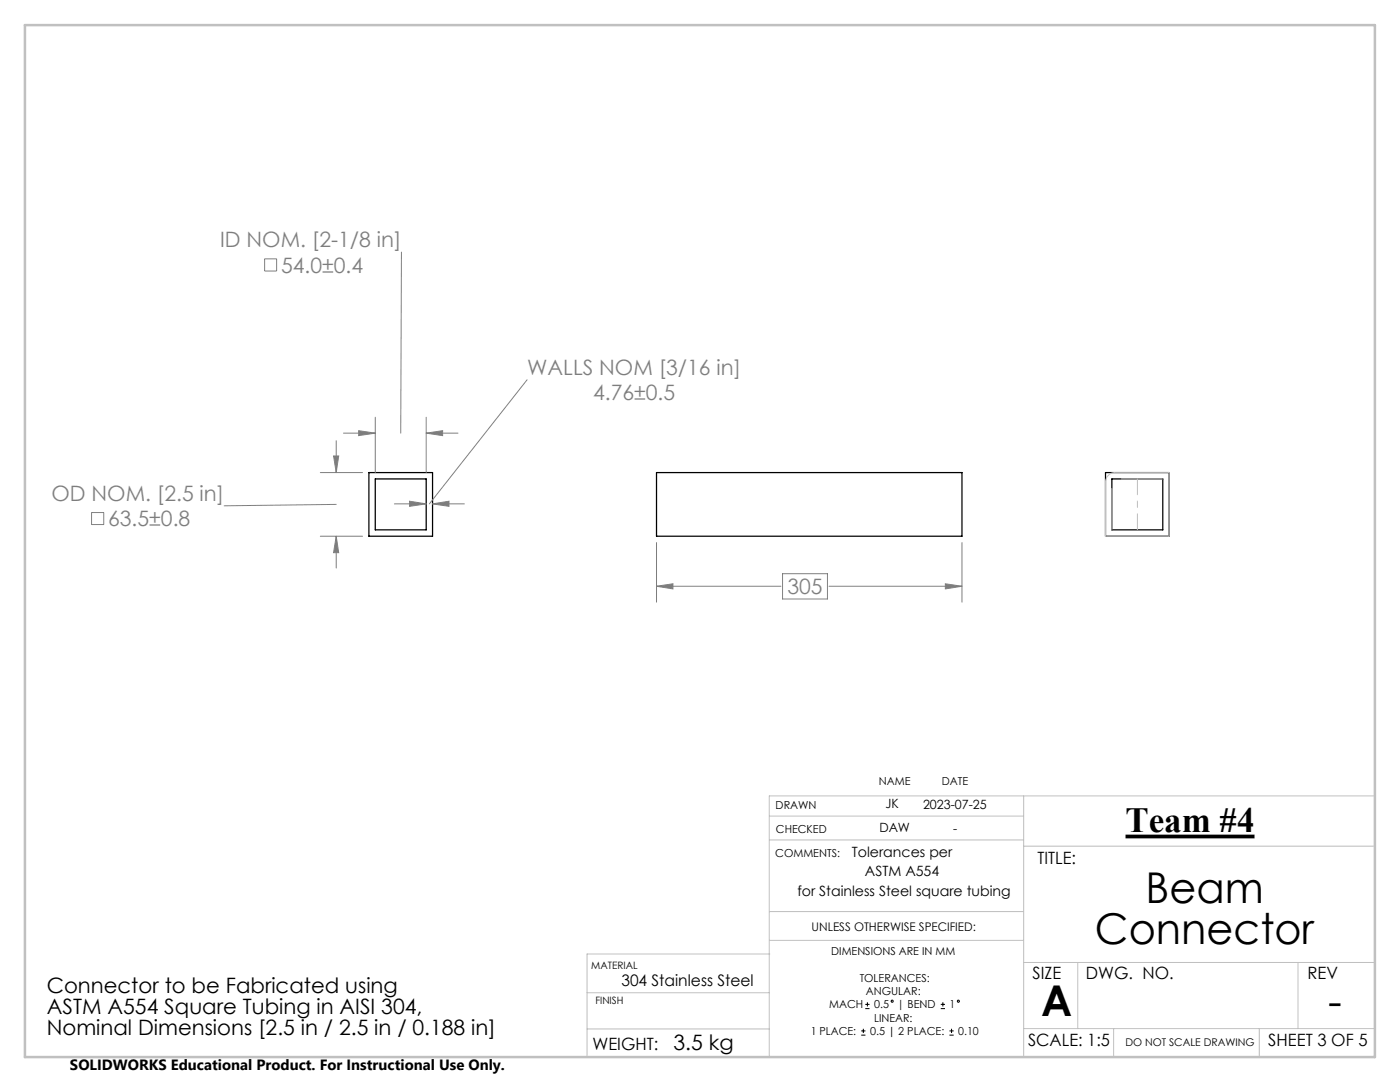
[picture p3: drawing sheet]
<svg xmlns="http://www.w3.org/2000/svg" width="279mm" height="216mm" viewBox="0 0 279 216" stroke-linecap="round" stroke-linejoin="round" font-family="sans-serif">
<path d="M73.6 94.3h12.7v12.7h-12.7zM74.9 95.6h10.2v10.1h-10.2zM131 94.3h61v12.7h-61zM220.6 94.3h12.7v12.7h-12.7zM221.9 95.6h10.2v10.1h-10.2z" fill="none" stroke="#000" stroke-width=".25"/>
<g fill="none" stroke="#808080" stroke-width=".2">
<path d="M52.8 51.6h2.4v2.5h-2.4zM80.1 50.3l-.1 36.1M105.2 75.8l-19.5 24.7M63.9 94.3h8.5M66.6 91h1l-.5 3.3zM67.1 87.9v6.4M68.5 86.4h6.4M71.6 85.9l3.3 .5-3.3 .5zM74.9 83.3v11M85.1 86.4l3.2-.5v1zM85.1 83.3v11M85.1 86.4h6.3"/>
<path d="M18.3 102.3h2.4v2.4h-2.4zM63.9 107h8.5M67.1 107l.5 3.3h-1zM67.1 107v6.3M67.1 100.6l-22.4 .3M78.7 100.5h6.4M81.7 100l3.4 .5-3.4 .5zM86.3 100.5l3.3-.5v1zM86.3 100.5h6.4M131 117l3.3-.5v1zM131 108.3v11.9M131 117h24.9"/>
<path d="M156.2 114.5h8.9v5h-8.9zM165.5 117h26.5M188.7 116.5l3.3 .5-3.3 .5zM192 108.3v11.9"/>
</g>
<path d="M224.6 166.9h25.8" fill="none" stroke="#000" stroke-width=".75" stroke-linecap="butt"/>
<g fill="none" stroke="#000" stroke-width=".2">
<path d="M173.1 200v.8M188.2 200v.8M171.9 206.6h.8M171.9 205.7h.8M172.3 205.3v.8M172.7 201.3h.8M172.7 200.4h.8M187.7 201.3h.9M187.7 200.4h.9M189.5 206.6h.8M189.5 205.7h.8M189.9 205.3v.8"/>
<circle cx="178" cy="199.8" r=".21"/>
<circle cx="191.3" cy="199.8" r=".22"/>
</g>
<g fill="none" stroke="#c0c0c0" stroke-width=".2">
<path d="M221.4 94.7l.9-.4h11v12.7h-12.7v-10.8a2.06 2.06 0 0 1 .8-1.5zM221.9 97.5v8.2M223.8 95.6h8.3M204.3 158.8v52.1M274.4 158.8h-120.9v52.1M153.5 167.6h50.8M153.5 162.8h50.8M204.3 168.8h70.1M117.2 198.1h36.3M153.6 190.4h-36.4v20.5M153.6 181.9h50.7M153.6 187.6h50.7"/>
<path d="M204.3 192.1h70.1M215.1 192.1v13.1M259 192.1v13.1M117.2 205.3h36.3M204.3 205.2h70.1M222.2 205.2v5.7M251.3 205.2v5.7"/>
</g>
<path d="M227 95.5v10.2" fill="none" stroke="#c0c0c0" stroke-width=".2" stroke-dasharray="15.2 1.3 1.3 1.3" stroke-dashoffset="12.1"/>
<path d="M5 5h269.4v205.9h-269.4z" fill="none" stroke="#c0c0c0" stroke-width=".5"/>
<path d="M188.7 116.5l3.3 .5-3.3 .5zM131 117l3.3-.5v1zM67.1 107l.5 3.3h-1zM66.6 91h1l-.5 3.3zM81.7 100l3.4 .5-3.4 .5zM86.3 100.5l3.3-.5v1zM85.1 86.4l3.2-.5v1zM71.6 85.9l3.3 .5-3.3 .5z" fill="#808080"/>
<g font-size="8.5">
<text x="228.6" y="180.2">Beam</text>
<text x="218.5" y="188.4">Connector</text>
<text x="207.8" y="202.7">A</text>
<text x="265" y="202.7">-</text>
</g>
<text font-size="7.1" x="224.6" y="166.1">Team #4</text>
<g font-size="4.2" fill="#808080">
<text x="43.9" y="49.4">ID NOM. [2-1/8 in]</text>
<text x="56.1" y="54.4">54.0±0.4</text>
<text x="105.2" y="74.8">WALLS NOM [3/16 in]</text>
<text x="118.4" y="79.9">4.76±0.5</text>
<text x="10.3" y="100">OD NOM. [2.5 in]</text>
<text x="21.6" y="105">63.5±0.8</text>
<text x="157.2" y="118.6">305</text>
</g>
<g font-size="4.2">
<text x="9.3" y="198.1">Connector to be Fabricated using</text>
<text x="9.3" y="202.3">ASTM A554 Square Tubing in AISI 304,</text>
<text x="9.3" y="206.5">Nominal Dimensions [2.5 in / 2.5 in / 0.188 in]</text>
<text x="134.4" y="209.6">3.5 kg</text>
</g>
<g font-size="3.4">
<text x="207.1" y="172.3">TITLE:</text>
<text x="206.1" y="195.4">SIZE</text>
<text x="216.7" y="195.4">DWG. NO.</text>
<text x="260.9" y="195.4">REV</text>
<text x="118.2" y="209.5">WEIGHT:</text>
<text x="205.2" y="208.7">SCALE: 1:5</text>
<text x="253.1" y="208.7">SHEET 3 OF 5</text>
</g>
<text font-size="3.2" x="124" y="196.7">304 Stainless Steel</text>
<text font-size="3" x="14" y="213.5">SOLIDWORKS Educational Product. For Instructional Use Only.</text>
<g font-size="2.8">
<text x="170" y="171.1">Tolerances per</text>
<text x="159.1" y="178.7">for Stainless Steel square tubing</text>
<text x="172.6" y="174.9">ASTM A554</text>
</g>
<g font-size="2.5">
<text x="176.7" y="161.3">JK</text>
<text x="184.2" y="161.4">2023-07-25</text>
<text x="175.5" y="166.1">DAW</text>
<text x="190.2" y="166.2">-</text>
</g>
<text font-size="2.4" x="162" y="185.7">UNLESS OTHERWISE SPECIFIED:</text>
<g font-size="2.2">
<text x="154.8" y="161.4">DRAWN</text>
<text x="175.4" y="156.7">NAME</text>
<text x="188" y="156.7">DATE</text>
<text x="154.9" y="166.3">CHECKED</text>
<text x="154.7" y="171">COMMENTS:</text>
<text x="165.9" y="190.6">DIMENSIONS ARE IN MM</text>
<text x="171.6" y="195.9">TOLERANCES:</text>
<text x="165.5" y="201.2">MACH</text>
<text x="172.8" y="198.6">ANGULAR:</text>
<text x="174.4" y="203.9">LINEAR:</text>
<text x="174.4" y="201.2">0.5</text>
<text x="179.1" y="201.2">| BEND</text>
<text x="189.5" y="201.2">1</text>
<text x="161.8" y="206.5">1 PLACE:</text>
<text x="173.6" y="206.5">0.5 | 2 PLACE:</text>
<text x="191.2" y="206.5">0.10</text>
</g>
<text font-size="2.1" x="224.6" y="208.7">DO NOT SCALE DRAWING</text>
<g font-size="2">
<text x="118" y="193.3">MATERIAL</text>
<text x="118.8" y="200.4">FINISH</text>
</g>
</svg>
